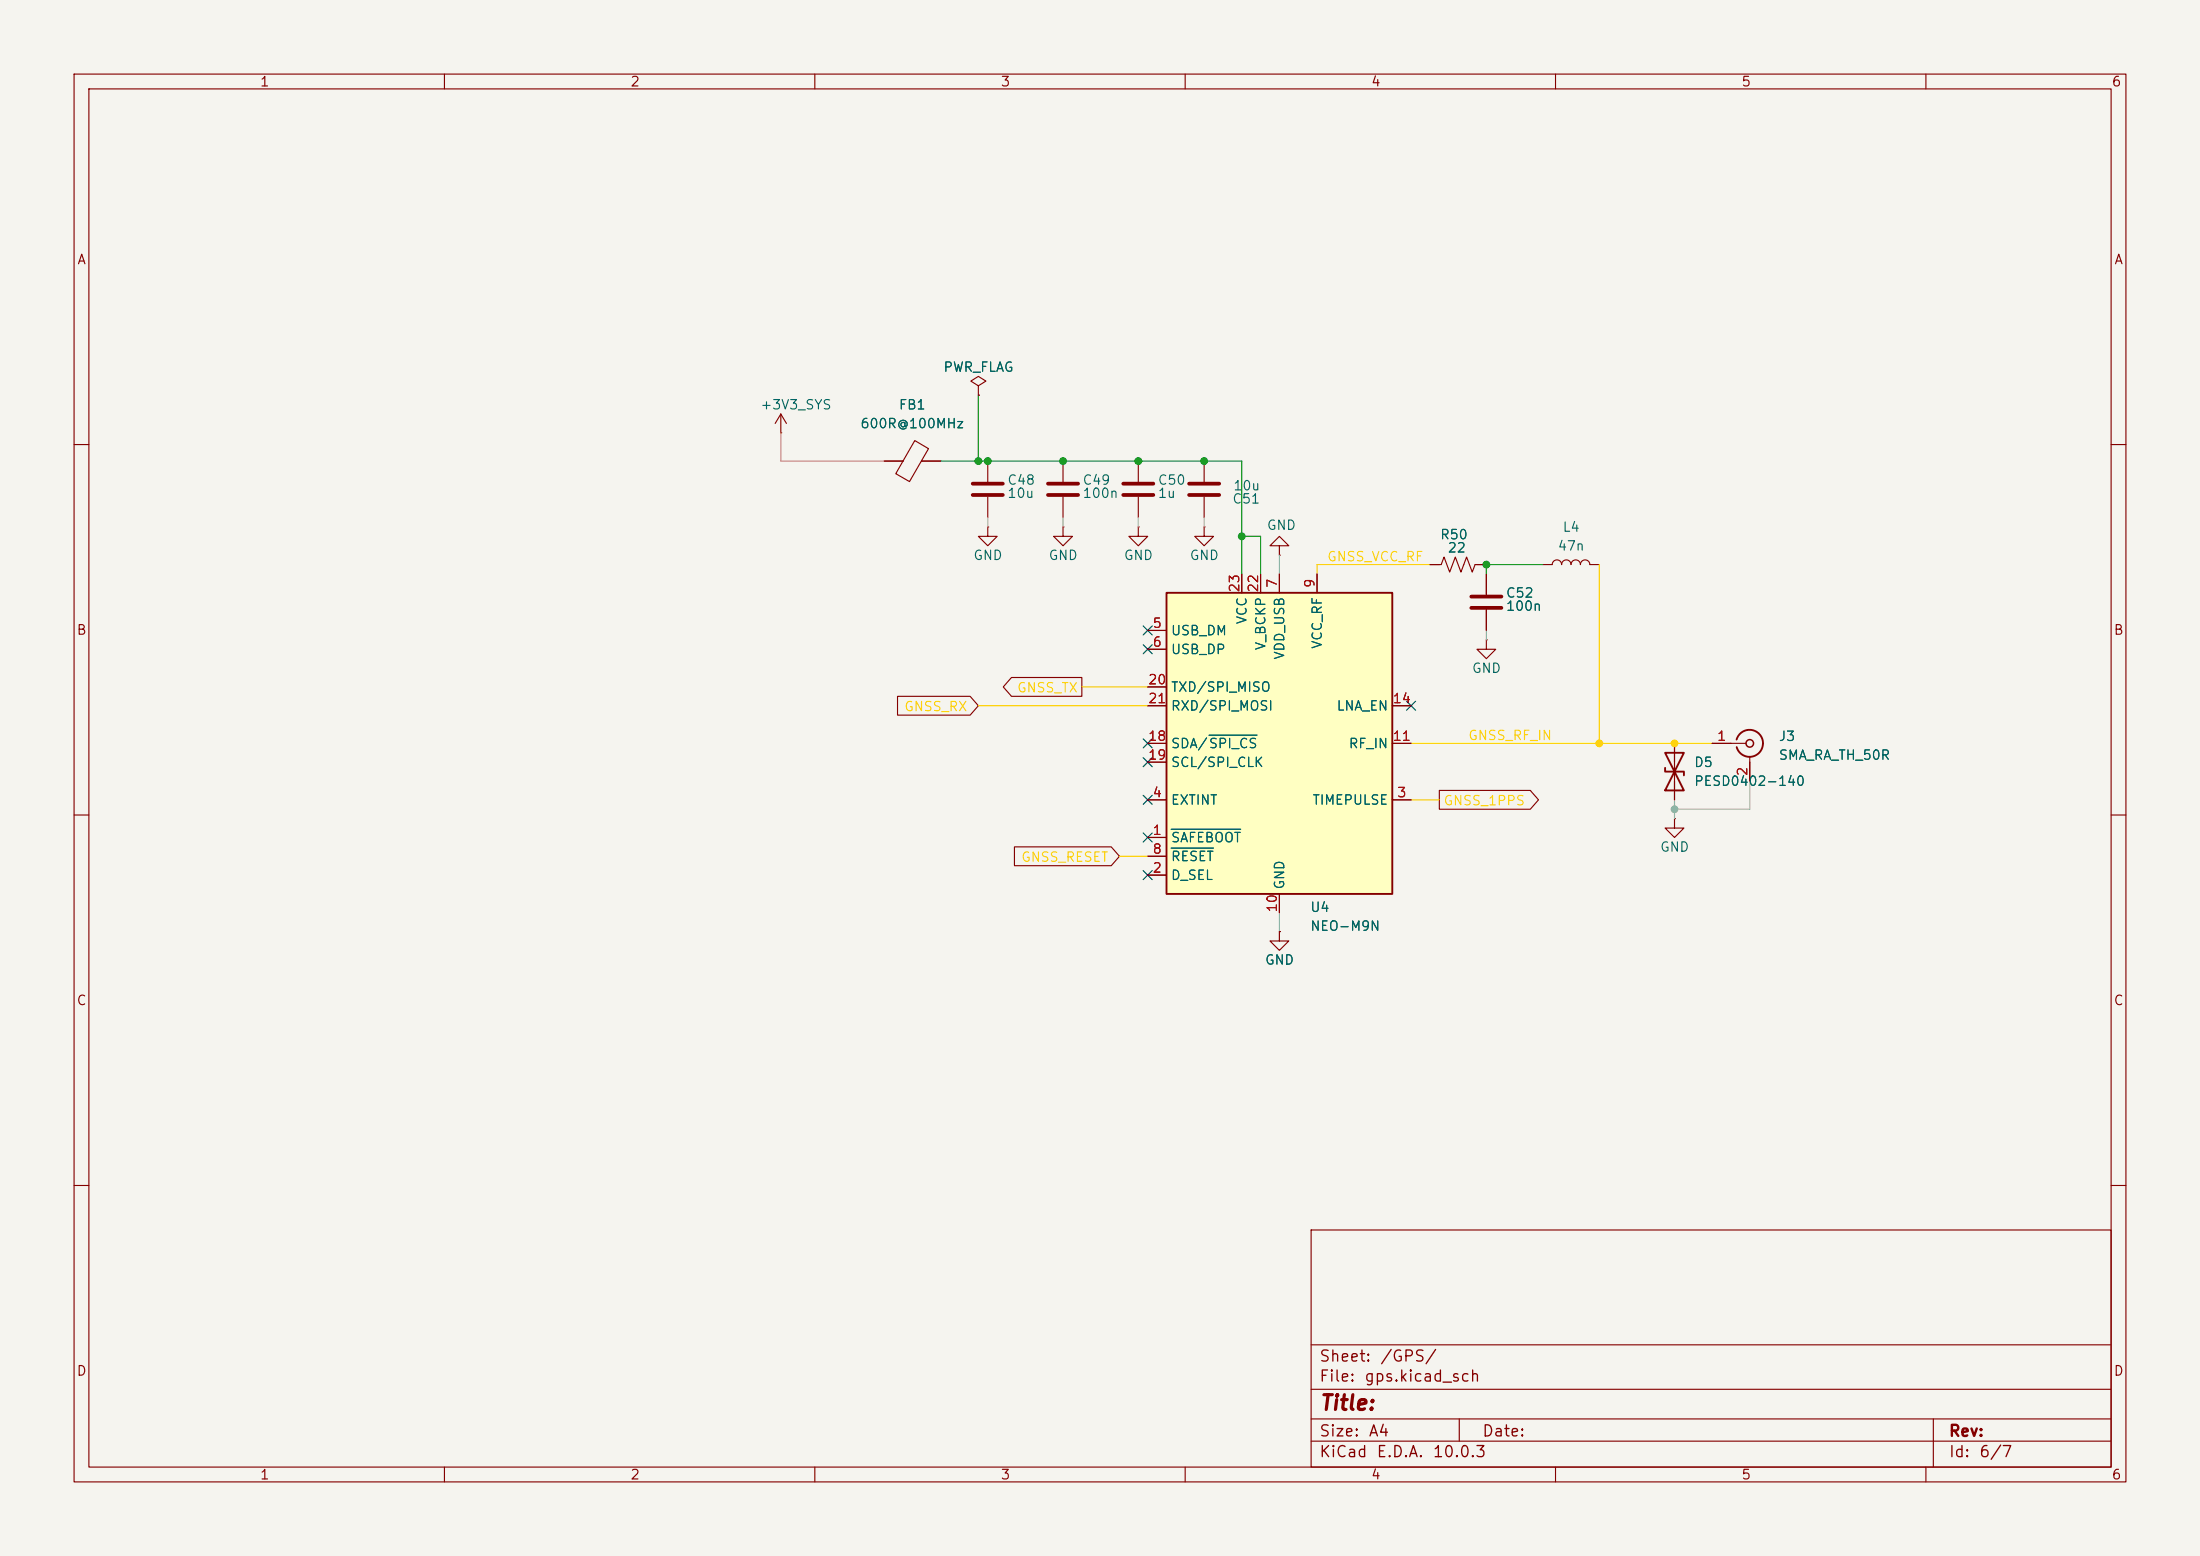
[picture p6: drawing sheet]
<svg xmlns="http://www.w3.org/2000/svg" width="297mm" height="210mm" viewBox="0 0 297 210" stroke-linecap="round" stroke-linejoin="round" font-family="sans-serif">
<path d="M0 0h297v210h-297z" fill="#f5f4ef" stroke="#f5f4ef" stroke-width=".14"/>
<g fill="none" stroke="#840000" stroke-width=".15">
<path d="M10 10h277v190h-277zM12 12h273v186h-273zM60 10v2M110 10v2M160 10v2M210 10v2M260 10v2M10 60h2M208.3 76.2h1.2a.64 .64 0 0 1 .7-.6 .64 .64 0 0 1 .6 .6 .64 .64 0 0 1 .7-.6 .64 .64 0 0 1 .6 .6 .64 .64 0 0 1 .6-.6 .64 .64 0 0 1 .7 .6 .64 .64 0 0 1 .6-.6 .64 .64 0 0 1 .6 .6h1.3M285 60h2M10 110h2M285 110h2"/>
<path d="M10 160h2M177 166h108v32h-108zM285 160h2M60 198v2M110 198v2M160 198v2M177 194.5h108M177 191.5h108M177 187.5h108M177 181.5h108M197 191.5v3M210 198v2"/>
<path d="M260 198v2M261 191.5v6.5"/>
</g>
<path d="M157.5 80h30.5v40.7h-30.5z" fill="#ffffc2"/>
<path d="M157.5 80h30.5v40.7h-30.5zM234.4 99.8a1.81 1.81 0 0 1 2.8-1 1.81 1.81 0 0 1 0 3 1.81 1.81 0 0 1-2.7-1M224.8 101.6h2.5l-2.5 5.1h2.5zM224.8 103.6v.5h2.5v.5" fill="none" stroke="#840000" stroke-width=".25"/>
<g fill="none" stroke="#840000" stroke-width=".15">
<path d="M105.4 58.4h.1M105.4 55.9l-.8 1.3M105.4 55.9l.8 1.3M105.4 55.9v2.5M123.5 59.5l1.8 1.1-2.5 4.4-1.9-1.1zM132.1 52.1l1-.7-1-.6-1 .6 1 .7v1.2M132.1 53.3h.1M119.4 62.2h2.5M124.4 62.2h2.6M133.3 71.1v1.3h1.3l-1.3 1.3-1.2-1.3h1.2M133.3 71.1h.1M133.3 62.2v2.8"/>
<path d="M133.3 67.1v2.8M143.5 71.1v1.3h1.3l-1.3 1.3-1.3-1.3h1.3M143.5 71.1h.1M143.5 62.2v2.8M143.5 67.1v2.8M153.7 71.1v1.3h1.2l-1.2 1.3-1.3-1.3h1.3M153.7 71.1h.1M153.7 62.2v2.8M153.7 67.1v2.8M162.6 71.1v1.3h1.2l-1.2 1.3-1.3-1.3h1.3M162.6 71.1h.1M162.6 62.2v2.8"/>
<path d="M162.6 67.1v2.8M167.6 77.5v2.5M170.2 77.5v2.5M172.7 73.7h1.3l-1.3-1.3-1.3 1.3h1.3v1.2M172.7 74.9h.1M172.7 77.5v2.5M177.8 77.5v2.5M193 76.2h1.6l.3-1 .8 2 .8-2 .7 2 .8-2 .8 2 .3-1h1.6M200.7 77.5v2.8M121.2 94h9.8l1.1 1.3-1.1 1.2h-9.8zM136.6 91.4h9.4v2.6h-9.4l-1.2-1.3zM154.9 85.1h2.6"/>
<path d="M154.9 87.6h2.6M154.9 95.3h2.6M154.9 92.7h2.6M188 95.3h2.5M200.7 86.4v1.2h1.2l-1.2 1.3-1.3-1.3h1.3M200.7 86.4h.1M200.7 82.3v2.8M137 114.3h13l1.1 1.3-1.1 1.2h-13zM154.9 113h2.6M154.9 118.1h2.6M154.9 108h2.6M154.9 115.6h2.6"/>
<path d="M154.9 100.3h2.6M154.9 102.9h2.6M188 108h2.5M188 100.3h2.5M194.3 106.7h12.3l1.1 1.3-1.1 1.2h-12.3zM226.1 110.5v1.3h1.2l-1.2 1.2-1.3-1.2h1.3M226.1 110.5h.1M226.1 100.3v7.7M231.1 100.3h4.6M236.2 102.1v3.3M172.7 125.7v1.3h1.3l-1.3 1.3-1.3-1.3h1.3M172.7 125.7h.1"/>
<path d="M172.7 120.7v2.5"/>
</g>
<path d="M163.2 99.2h6.5M158.1 111.9h9.4M158.1 114.5h5.7" fill="none" stroke="#006464" stroke-width=".15"/>
<path d="M131.3 65.3h4.1M131.3 66.8h4.1M141.5 65.3h4M141.5 66.8h4M151.6 65.3h4.1M151.6 66.8h4.1M160.5 65.3h4.1M160.5 66.8h4.1M198.6 80.5h4.1M198.6 82h4.1" fill="none" stroke="#840000" stroke-width=".51"/>
<circle cx="236.2" cy="100.3" r=".51" fill="none" stroke="#840000" stroke-width=".2"/>
<path d="M132.1 53.3v8.9M127 62.2h40.6v15.3M167.6 72.4h2.6v5.1M208.3 76.2h-7.6v1.3" fill="none" stroke="#009600" stroke-width=".15"/>
<path d="M193 76.2h-15.2v1.3M215.9 76.2v24.1M132.1 95.3h22.8M146 92.7h8.9M151.1 115.6h3.8M190.5 108h3.8M190.5 100.3h40.6" fill="none" stroke="#ffd002" stroke-width=".15"/>
<path d="M133.3 69.9v1.2M143.5 69.9v1.2M153.7 69.9v1.2M162.6 69.9v1.2M172.7 74.9v2.6M200.7 85.1v1.3M226.1 108v2.5M236.2 105.4v3.8h-10.1M172.7 123.2v2.5" fill="none" stroke="#a2a2a5" stroke-width=".15"/>
<path d="M105.4 58.4v3.8h14" fill="none" stroke="#ff7874" stroke-width=".15"/>
<g fill="none" stroke="#000084" stroke-width=".15">
<path d="M154.3 84.5l1.2 1.2M154.3 87l1.2 1.2M154.3 99.7l1.2 1.2M155.5 84.5l-1.2 1.2M155.5 87l-1.2 1.2M155.5 99.7l-1.2 1.2M189.9 94.6l1.2 1.3M191.1 94.6l-1.2 1.3M154.3 112.4l1.2 1.2M154.3 117.5l1.2 1.2M154.3 102.3l1.2 1.2M154.3 107.3l1.2 1.3"/>
<path d="M155.5 112.4l-1.2 1.2M155.5 117.5l-1.2 1.2M155.5 102.3l-1.2 1.2M155.5 107.3l-1.2 1.3"/>
</g>
<g fill="#009600" stroke="#009600" stroke-width=".14">
<circle cx="167.6" cy="72.4" r=".46"/>
<circle cx="162.6" cy="62.2" r=".46"/>
<circle cx="133.3" cy="62.2" r=".46"/>
<circle cx="132.1" cy="62.2" r=".46"/>
<circle cx="143.5" cy="62.2" r=".46"/>
<circle cx="153.7" cy="62.2" r=".46"/>
<circle cx="200.7" cy="76.2" r=".46"/>
</g>
<g fill="#ffd002" stroke="#ffd002" stroke-width=".14">
<circle cx="226.1" cy="100.3" r=".46"/>
<circle cx="215.9" cy="100.3" r=".46"/>
</g>
<circle cx="226.1" cy="109.2" r=".46" fill="#a2a2a5" stroke="#a2a2a5" stroke-width=".14"/>
<text font-size="2" fill="#840000" x="178" y="190.8">Title:</text>
<g font-size="1.5" fill="#840000">
<text x="178" y="184.2">Sheet:</text>
<text x="186.2" y="184.2">/GPS/</text>
<text x="178" y="186.9">File:</text>
<text x="184.1" y="186.9">gps.kicad_sch</text>
<text x="178" y="197.1">KiCad</text>
<text x="178" y="194.3">Size:</text>
<text x="184.7" y="194.3">A4</text>
<text x="185.7" y="197.1">E.D.A.</text>
<text x="193.3" y="197.1">10.0.3</text>
<text x="200" y="194.3">Date:</text>
<text x="263" y="194.3">Rev:</text>
<text x="263" y="197.1">Id:</text>
<text x="267.1" y="197.1">6/7</text>
</g>
<g font-size="1.3" fill="#840000">
<text x="35" y="12">1</text>
<text x="85" y="12">2</text>
<text x="135" y="12">3</text>
<text x="185" y="12">4</text>
<text x="235" y="12">5</text>
<text x="285" y="12">6</text>
<text x="10.3" y="36">A</text>
<text x="285.3" y="36">A</text>
<text x="10.3" y="86">B</text>
<text x="285.3" y="86">B</text>
<text x="10.3" y="136">C</text>
<text x="285.3" y="136">C</text>
<text x="10.3" y="186">D</text>
<text x="285.3" y="186">D</text>
<text x="35" y="200">1</text>
<text x="85" y="200">2</text>
<text x="135" y="200">3</text>
<text x="185" y="200">4</text>
<text x="235" y="200">5</text>
<text x="285" y="200">6</text>
</g>
<g font-size="1.3" fill="#006464">
<text x="127.3" y="50.5">PWR_FLAG</text>
<text x="102.6" y="55.6">+3V3_SYS</text>
<text x="116.1" y="58.1">600R@100MHz</text>
<text x="121.3" y="55.6">FB1</text>
<text x="135.9" y="65.7">C48</text>
<text x="146.1" y="65.7">C49</text>
<text x="156.2" y="65.7">C50</text>
<text x="135.9" y="67.5">10u</text>
<text x="146.1" y="67.5">100n</text>
<text x="156.2" y="67.5">1u</text>
<text x="166.3" y="68.3">C51</text>
<text x="166.4" y="66.5">10u</text>
<text x="170.9" y="71.8">GND</text>
<text x="131.3" y="75.9">GND</text>
<text x="141.5" y="75.9">GND</text>
<text x="151.6" y="75.9">GND</text>
<text x="160.5" y="75.9">GND</text>
<text x="194.3" y="73.1">R50</text>
<text x="195.3" y="74.9">22</text>
<text x="210.2" y="74.6">47n</text>
<text x="210.9" y="72.1">L4</text>
<text x="203.2" y="82.8">100n</text>
<text x="203.2" y="81">C52</text>
<text x="158" y="86.1">USB_DM</text>
<text x="158" y="88.6">USB_DP</text>
<text x="168.6" y="84.3" transform="rotate(-90 168.6 84.3)">VCC</text>
<text x="171.2" y="87.9" transform="rotate(-90 171.2 87.9)">V_BCKP</text>
<text x="173.7" y="89.1" transform="rotate(-90 173.7 89.1)">VDD_USB</text>
<text x="178.8" y="87.7" transform="rotate(-90 178.8 87.7)">VCC_RF</text>
<text x="158" y="93.7">TXD/SPI_MISO</text>
<text x="198.6" y="91.1">GND</text>
<text x="158" y="101.3">SDA/SPI_CS</text>
<text x="158" y="96.2">RXD/SPI_MOSI</text>
<text x="180.4" y="96.2">LNA_EN</text>
<text x="182" y="101.3">RF_IN</text>
<text x="240" y="100.3">J3</text>
<text x="158" y="103.8">SCL/SPI_CLK</text>
<text x="228.6" y="103.8">D5</text>
<text x="228.6" y="106.4">PESD0402-140</text>
<text x="240" y="102.9">SMA_RA_TH_50R</text>
<text x="158" y="108.9">EXTINT</text>
<text x="177.1" y="108.9">TIMEPULSE</text>
<text x="158" y="114">SAFEBOOT</text>
<text x="158" y="119.1">D_SEL</text>
<text x="158" y="116.5">RESET</text>
<text x="224" y="115.3">GND</text>
<text x="173.7" y="120.1" transform="rotate(-90 173.7 120.1)">GND</text>
<text x="176.8" y="123.4">U4</text>
<text x="176.8" y="125.9">NEO-M9N</text>
<text x="170.7" y="130.5">GND</text>
</g>
<g font-size="1.3" fill="#ffd002">
<text x="179.1" y="76.1">GNSS_VCC_RF</text>
<text x="137.2" y="93.8">GNSS_TX</text>
<text x="122" y="96.3">GNSS_RX</text>
<text x="198.1" y="100.2">GNSS_RF_IN</text>
<text x="194.8" y="109">GNSS_1PPS</text>
<text x="137.8" y="116.6">GNSS_RESET</text>
</g>
<g font-size="1.3" fill="#a90000">
<text x="167.6" y="80.1" transform="rotate(-90 167.6 80.1)">23</text>
<text x="170.2" y="80.1" transform="rotate(-90 170.2 80.1)">22</text>
<text x="172.7" y="79.4" transform="rotate(-90 172.7 79.4)">7</text>
<text x="177.8" y="79.4" transform="rotate(-90 177.8 79.4)">9</text>
<text x="155.5" y="85.1">5</text>
<text x="155.5" y="87.6">6</text>
<text x="154.9" y="92.7">20</text>
<text x="154.9" y="95.2">21</text>
<text x="187.9" y="95.2">14</text>
<text x="154.9" y="100.3">18</text>
<text x="187.9" y="100.3">11</text>
<text x="231.7" y="100.3">1</text>
<text x="154.9" y="102.8">19</text>
<text x="155.5" y="107.9">4</text>
<text x="188.5" y="107.9">3</text>
<text x="236.2" y="104.8" transform="rotate(-90 236.2 104.8)">2</text>
<text x="155.5" y="113">1</text>
<text x="155.5" y="118.1">2</text>
<text x="155.5" y="115.5">8</text>
<text x="172.7" y="123.2" transform="rotate(-90 172.7 123.2)">10</text>
</g>
</svg>
